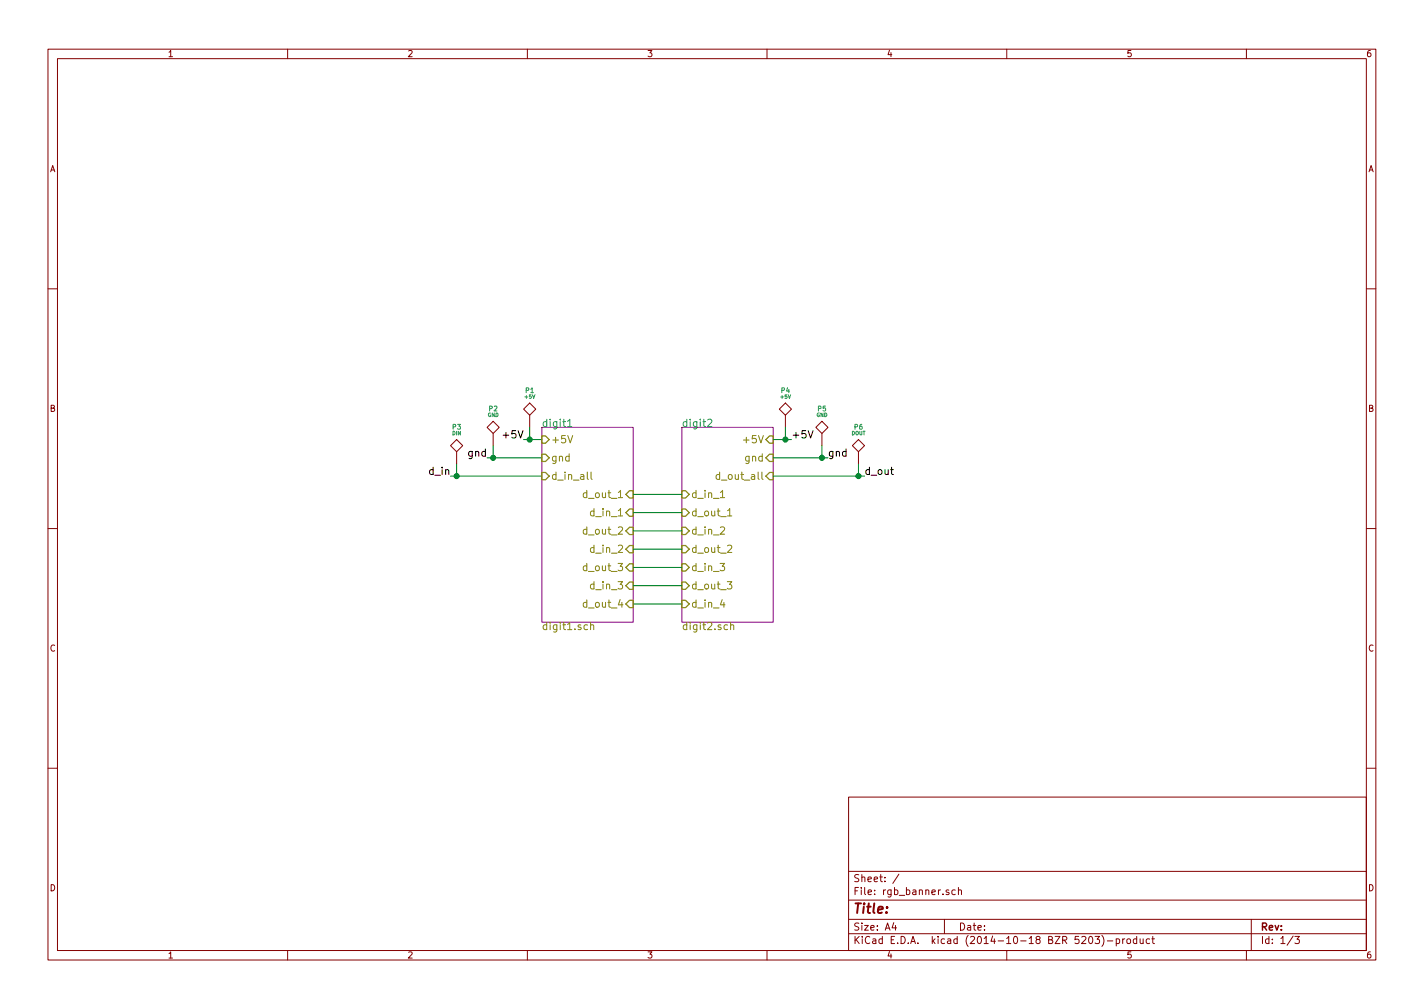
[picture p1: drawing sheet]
EESchema Schematic File Version 2
LIBS:power
LIBS:device
LIBS:transistors
LIBS:conn
LIBS:linear
LIBS:regul
LIBS:74xx
LIBS:cmos4000
LIBS:adc-dac
LIBS:memory
LIBS:xilinx
LIBS:special
LIBS:microcontrollers
LIBS:dsp
LIBS:microchip
LIBS:analog_switches
LIBS:motorola
LIBS:texas
LIBS:intel
LIBS:audio
LIBS:interface
LIBS:digital-audio
LIBS:philips
LIBS:display
LIBS:cypress
LIBS:siliconi
LIBS:opto
LIBS:atmel
LIBS:contrib
LIBS:valves
LIBS:kicadlib
LIBS:rgb_banner-cache
EELAYER 25 0
EELAYER END
$Descr A4 11693 8268
encoding utf-8
Sheet 1 3
Title ""
Date ""
Rev ""
Comp ""
Comment1 ""
Comment2 ""
Comment3 ""
Comment4 ""
$EndDescr
$Comp
L TST P1
U 1 1
P 4350 3500
F 0 "P1" H 4350 3800 40  0000 C CNN
F 1 "+5V" H 4350 3750 30  0000 C CNN
F 2 "kicadlib:TEST_0.100" H 4350 3500 60  0001 C CNN
F 3 "" H 4350 3500 60  0000 C CNN
	1    4350 3500
	1    0    0    -1  
$EndComp
$Comp
L TST P2
U 1 1
P 4050 3650
F 0 "P2" H 4050 3950 40  0000 C CNN
F 1 "GND" H 4050 3900 30  0000 C CNN
F 2 "kicadlib:TEST_0.100" H 4050 3650 60  0001 C CNN
F 3 "" H 4050 3650 60  0000 C CNN
	1    4050 3650
	1    0    0    -1  
$EndComp
$Comp
L TST P3
U 1 1
P 3750 3800
F 0 "P3" H 3750 4100 40  0000 C CNN
F 1 "DIN" H 3750 4050 30  0000 C CNN
F 2 "kicadlib:TEST_0.100" H 3750 3800 60  0001 C CNN
F 3 "" H 3750 3800 60  0000 C CNN
	1    3750 3800
	1    0    0    -1  
$EndComp
$Comp
L TST P6
U 1 1
P 7050 3800
F 0 "P6" H 7050 4100 40  0000 C CNN
F 1 "DOUT" H 7050 4050 30  0000 C CNN
F 2 "kicadlib:TEST_0.100" H 7050 3800 60  0001 C CNN
F 3 "" H 7050 3800 60  0000 C CNN
	1    7050 3800
	1    0    0    -1  
$EndComp
Text Label 4300 3600 2    60   ~ 0
+5V
Text Label 3700 3900 2    60   ~ 0
d_in
Text Label 7100 3900 0    60   ~ 0
d_out
Wire Wire Line
	3750 3800 3750 3900
Wire Wire Line
	4050 3750 4050 3650
Wire Wire Line
	4350 3600 4350 3500
$Comp
L TST P4
U 1 1
P 6450 3500
F 0 "P4" H 6450 3800 40  0000 C CNN
F 1 "+5V" H 6450 3750 30  0000 C CNN
F 2 "kicadlib:TEST_0.100" H 6450 3500 60  0001 C CNN
F 3 "" H 6450 3500 60  0000 C CNN
	1    6450 3500
	1    0    0    -1  
$EndComp
$Comp
L TST P5
U 1 1
P 6750 3650
F 0 "P5" H 6750 3950 40  0000 C CNN
F 1 "GND" H 6750 3900 30  0000 C CNN
F 2 "kicadlib:TEST_0.100" H 6750 3650 60  0001 C CNN
F 3 "" H 6750 3650 60  0000 C CNN
	1    6750 3650
	1    0    0    -1  
$EndComp
Text Label 6500 3600 0    60   ~ 0
+5V
Wire Wire Line
	6450 3600 6450 3500
Text Label 4000 3750 2    60   ~ 0
gnd
$Sheet
S 5600 3500 750  1600
U 556C8A1A
F0 "digit2" 60
F1 "digit2.sch" 60
F2 "gnd" I R 6350 3750 60 
F3 "+5V" I R 6350 3600 60 
F4 "d_in_1" I L 5600 4050 60 
F5 "d_out_all" I R 6350 3900 60 
F6 "d_in_2" I L 5600 4350 60 
F7 "d_in_3" I L 5600 4650 60 
F8 "d_out_1" I L 5600 4200 60 
F9 "d_out_2" I L 5600 4500 60 
F10 "d_out_3" I L 5600 4800 60 
F11 "d_in_4" I L 5600 4950 60 
$EndSheet
Wire Wire Line
	3700 3900 4450 3900
Wire Wire Line
	4000 3750 4450 3750
Wire Wire Line
	4300 3600 4450 3600
Connection ~ 4350 3600
Connection ~ 4050 3750
Connection ~ 3750 3900
Text Label 6800 3750 0    60   ~ 0
gnd
Wire Wire Line
	6350 3600 6500 3600
Connection ~ 6450 3600
Wire Wire Line
	6350 3750 6800 3750
Wire Wire Line
	6750 3750 6750 3650
Wire Wire Line
	6350 3900 7100 3900
Wire Wire Line
	7050 3900 7050 3800
Connection ~ 6750 3750
Connection ~ 7050 3900
$Sheet
S 4450 3500 750  1600
U 556C8146
F0 "digit1" 60
F1 "digit1.sch" 60
F2 "gnd" I L 4450 3750 60 
F3 "+5V" I L 4450 3600 60 
F4 "d_in_all" I L 4450 3900 60 
F5 "d_out_3" I R 5200 4650 60 
F6 "d_out_4" I R 5200 4950 60 
F7 "d_in_3" I R 5200 4800 60 
F8 "d_in_2" I R 5200 4500 60 
F9 "d_out_2" I R 5200 4350 60 
F10 "d_in_1" I R 5200 4200 60 
F11 "d_out_1" I R 5200 4050 60 
$EndSheet
Wire Wire Line
	5200 4050 5600 4050
Wire Wire Line
	5600 4200 5200 4200
Wire Wire Line
	5200 4350 5600 4350
Wire Wire Line
	5600 4500 5200 4500
Wire Wire Line
	5200 4650 5600 4650
Wire Wire Line
	5600 4800 5200 4800
Wire Wire Line
	5200 4950 5600 4950
$EndSCHEMATC
